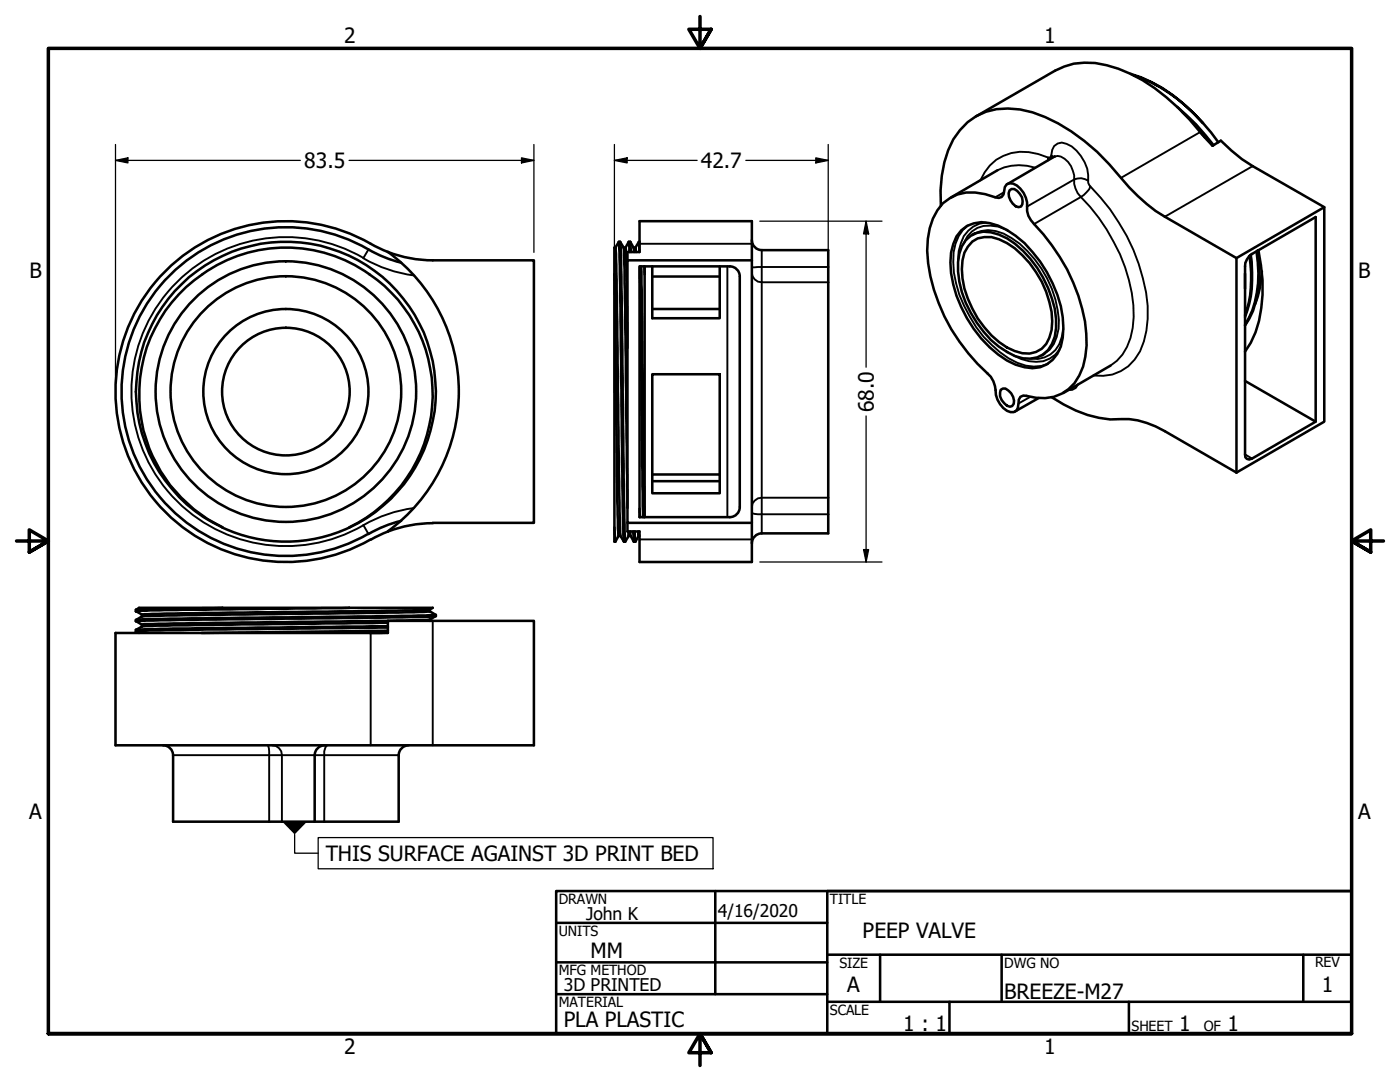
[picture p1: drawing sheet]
<svg xmlns="http://www.w3.org/2000/svg" width="279mm" height="216mm" viewBox="0 0 279 216" stroke-linecap="round" stroke-linejoin="round" font-family="sans-serif">
<!-- layer: Visible (ANSI) -->
<g fill="none" stroke="#000" stroke-width=".51">
<path d="M225.6 14.7a29.3 29.3 0 0 1 12.5 7.8l2 2.1a32 32 0 0 0-13.8-9.6M194.8 23.2l15.8-9.1a14.8 14.8 0 0 1 12.6-.4 37.8 37.8 0 0 1 16.3 12.7l2.5 2.7M199.1 34l-9.4 5.4M201.5 38l.4-.3h.5a3 3 0 0 1 1.6 3.1l-.2 .4a1.71 1.71 0 0 1-2.1-1.2l-.3-.8-.1-.7zM210.5 31.2l-9.4 5.5M234.9 21.3a44.6 44.6 0 0 1 7.3 7.7M235.9 22.3a43 43 0 0 1 6.1 6.8M239.5 26.3l1 1.1M240.1 24.6l3 3.8M242 29.1l1.6-1 4.2 3.7 2.2 1.3 14.3 8.2M40.4 54.7a29.3 29.3 0 0 0 4 50.5 29.9 29.9 0 0 1-10.8-45.6 29.9 29.9 0 0 1 46.9 0 29.9 29.9 0 0 1-10.7 45.6M40.4 54.7a29.2 29.2 0 0 1 32.9-.3 29.2 29.2 0 0 1 12.4 30.5 29.2 29.2 0 0 1-16 20.3"/>
<path d="M73.5 49.8a32.8 32.8 0 0 0-49.2 28.3 32.8 32.8 0 0 0 49.2 28.4M73.5 49.8a25 25 0 0 0 6.6 2.6M74 48.6a34 34 0 0 0-50.9 29.5 34 34 0 0 0 50.8 29.5M74 48.6a25 25 0 0 0 12.4 3.3h20.2v52.4h-20.2M77.4 50.3a34.5 34.5 0 0 1 0 55.7M122.6 54.7v53.4h.2M122.6 54.7l.6 45.3 .2 6.9M122.6 54.7v-5.3h.3l.2 10.4 .5 38.4 .2 8.7M123.5 48.3l.3 8.4 .5 44.5 .2 6.9M123.5 48.3h.3M123.5 48.3l-.7 1.1M123.8 48.3l.2 6.8 .5 44.5 .3 8.5"/>
<path d="M123.8 48.3l.7 1.1M124.5 49.4l.3 12.1 .4 39.8M124.5 49.4h.3M124.8 49.4l.3 6.9 .1 13.1M125.2 51.9v-1.6h2.4v-6.2h22.5v7.8M125.5 48.3l.1 2M125.5 48.3h.3M125.5 48.3l-.7 1.1M125.8 48.3l.1 2M125.8 48.3l.6 1.1M126.4 49.4l.2 .9M126.4 49.4h.5v.9"/>
<path d="M127.5 48.3l.1 2M127.5 48.3h.1M127.5 48.3l-.7 1.1M127.7 53.1l.6 50.1M128 53.1l.6 50.1M128.6 53.1l.1 1.6M128.7 53.1v50.1M130.2 53.1v10.4h13.4v-10.4M130.2 55.2h13.4M145.6 53.1a2 2 0 0 1 2 2M145.7 53.1h-18.1v50.1h18.1M147.6 55.2v46"/>
<path d="M150.1 51.9v60.2h-22.5v-6.1h-2.4v-1.7M150.1 51.9h-24.9v52.4h24.9M150.1 47.9a2 2 0 0 0 2 2M152 49.9h13.3v56.5h-13.3M187.8 41a24.8 24.8 0 0 1 2.4-13.2 11.9 11.9 0 0 1 11-6.1 20.9 20.9 0 0 1 10 2.9 41.9 41.9 0 0 1 12.5 10.9 34.8 34.8 0 0 0 8.8 7.7l14.3 8.3v42.8M188.2 40.6a8.5 8.5 0 0 1 8.4-1.9l2.7 .8 .6-.2 .4-.5 .2-1.5a1.48 1.48 0 0 1 2.4-.3 5.3 5.3 0 0 1 2.1 5.1l.2 1 .5 .8a37.2 37.2 0 0 1 11.1 22.7 14.9 14.9 0 0 1-2.4 9.9 8.5 8.5 0 0 1-9.5 2.5l-.7-.1-.6 .3-.3 .6-.2 1.5a1.33 1.33 0 0 1-2.1 .7 4.9 4.9 0 0 1-2.3-4.1 4.8 4.8 0 0 0-1.7-3.4 35.8 35.8 0 0 1-12-24.5 13.7 13.7 0 0 1 3.2-9.4zM191.8 46a6.5 6.5 0 0 1 7.4-1 19.7 19.7 0 0 1 8.4 7.2 22.9 22.9 0 0 1 4.5 15.2 6.2 6.2 0 0 1-7.6 5.9 14.2 14.2 0 0 1-7-4 25.3 25.3 0 0 1-7.8-16.9 9.3 9.3 0 0 1 2.1-6.4zM192.7 47.9a5.5 5.5 0 0 1 6.6-1.1 19.3 19.3 0 0 1 9.9 10.7 15.9 15.9 0 0 1 1.3 9.7 5.5 5.5 0 0 1-7.9 3.9 18.4 18.4 0 0 1-8.9-8.7 17.4 17.4 0 0 1-2.2-11.8l.5-1.5zM194.1 48.2a5.5 5.5 0 0 1 5.3-.4 18.4 18.4 0 0 1 9.4 10.4 13.4 13.4 0 0 1 .6 9.2 4.9 4.9 0 0 1-6.9 2.6 17.6 17.6 0 0 1-9.3-10.4 14.1 14.1 0 0 1-.7-9.2l.7-1.2zM194.6 46.5l-.6 .4M246.8 51.5l17.5-10.2v42.8l-17.5 10.2M248.5 54.6v3"/>
<path d="M249.3 51.1l13.3-7.8v40.8l-12.7 7.4-.6 .2-.4-.1-.4-.4v-.5v-37.6v-.6zM249.4 51.1a24.5 24.5 0 0 1-.9 11.8M249.6 50.9a23.2 23.2 0 0 1-1.1 12.3M249.6 50.9l.2 1.9M250.8 50.2a21.1 21.1 0 0 1-2.3 14.6M251 50a21.8 21.8 0 0 1-1.7 13.6l-.8 1.4M251 50l.2 1.8M251.1 49.9a30 30 0 0 1-.5 16.4l-1 2.1-1.1 1.8M251.8 54.2a21.4 21.4 0 0 1-1.3 6.4M130.2 74.7h13.4v23.7h-13.4zM130.2 61.7h13.4M199.7 77.8l.5-.3h.5a2.91 2.91 0 0 1 1.6 3.1l-.3 .4-.5 .2a2.68 2.68 0 0 1-1.8-3.4z"/>
<path d="M207.3 79.4l-4.7 2.7M208.4 70.6l-.5 .3M209.9 79.2a25.1 25.1 0 0 0 11.7 4.5 16.5 16.5 0 0 1 10.9 2.3l14.3 8.3M221.6 73l-9.4 5.4M248.5 76l14.1 8.1M130.2 96h13.4M130.2 94.7h13.4M44.3 105.2a29.9 29.9 0 0 0 25.4 .1M80.1 103.9a25 25 0 0 0-6.6 2.7M86.4 104.4a25 25 0 0 0-12.4 3.3M122.6 105.2l.2 2.9M123.4 106.9h.4l.7 1.2"/>
<path d="M123.4 106.9l-.6 1.2M124.5 108.1h.3M125.3 106l.2 .9M125.5 106.9h.4M125.5 106.9l-.7 1.2M125.8 106l.1 .9M125.9 106.9l.6 1.2M126.4 106l.1 2.1M126.5 108.1h.3M126.7 106l.1 2.1M127.4 106v.9M127.4 106.9h.2"/>
<path d="M127.4 106.9l-.6 1.2M127.6 101.5l.1 1.7M147.6 101.2a2 2 0 0 1-2 2M152.1 106.4a2 2 0 0 0-2 2M23.1 126.3h54.3v-2.4h29.2v24.8h-83.5zM27.1 126l.6 .3M27.1 124l1.2 .7M27.1 122l1.2 .6M28.3 122.6v.4M28.3 124.7v.3M28.3 125l-1.1 .7M28.3 123l-1.1 .7"/>
<path d="M44.4 121.3l-17 .3-.3 .1v.3M69.7 121.3l-33.1 .4-9.5 .3M77.4 126.2l-3.6 .1M77.4 124.3l-42.8 .5-6.3 .2M77.4 125l-42.7 .4-7.3 .2-.3 .1v.3M77.4 125.2l-36.1 .4-11.4 .2-2.8 .2M77.4 125.9l-37.1 .4M85.8 123.6l-8.7 .3-42.4 .5-5.9 .1-.5 .2M85.8 122l1.1 .7-8.4 .2-47.8 .6-3.4 .1-.2 .1v.3M85.8 121.6l-6.8 .3-42.4 .5-8.3 .2M85.8 122l-6.4 .2-42.4 .5-8.7 .3M85.8 121.6l.6-.3h-58.7l-.5 .4"/>
<path d="M85.8 121.6v.4M85.8 123.6v.3M86.9 122.9l-1.1 .7M87 122.7v.2l-.2 .1-3.4 .1-47.5 .6-8.8 .3M32.5 148.7a2 2 0 0 1 2 2M34.5 150.7v13.3h45.1v-13.3M62.8 150.7v13.3M64.8 148.7a2 2 0 0 0-2 2M81.6 148.7a2 2 0 0 0-2 2"/>
<circle cx="57.1" cy="78.1" r="23"/>
<circle cx="57.1" cy="78.1" r="16.5"/>
<circle cx="57.1" cy="78.1" r="26"/>
<circle cx="57.1" cy="78.1" r="12.7"/>
</g>
<!-- layer: Visible Narrow (ANSI) -->
<g fill="none" stroke="#000" stroke-width=".38">
<path d="M200.4 38.4l-1.8 1M206.6 33.5a10 10 0 0 0-7.5 .5M209.2 32v-.6a10 10 0 0 0-11.7 1.6l-1 1.4-.9 1.6M209.8 31a2.15 2.15 0 0 1 3.1-2.3 7.8 7.8 0 0 1 4.3 7.4 2.78 2.78 0 0 0-2.8-.3 4.5 4.5 0 0 0-3.3-4.7l-.7 .1M210.2 31.4l-.4-.4-.1 .3-.5 .1M217.2 36.1v.3l.4 .8a5 5 0 0 1-1.9 2.1 4.6 4.6 0 0 1-1.3-3.5l-9.4 5.4M217.6 37.2a39.3 39.3 0 0 1 11.4 23.8 18.8 18.8 0 0 1-1.5 9.1 8.8 8.8 0 0 1-9.3 4.8M239.5 26.4l-15.8 9.1M250 33.1l-17.5 10.1M72.5 51.5a27 27 0 0 0 10.1 3.5M72.5 51.5a30.8 30.8 0 0 0-46.3 26.6 30.8 30.8 0 0 0 46.3 26.7M73.5 49.8l-1 1.7"/>
<path d="M127.6 48.6h22.5M145.2 53.1v50.1M150.1 54.4a1.95 1.95 0 0 0 1.9 1.9M152 56.3v46.3M152 49.9v6.4M152 56.3h13.3M165.3 53.3h-14l-1.2 .1M193.2 45a8 8 0 0 0-3 7.3 25.1 25.1 0 0 0 9.4 18 10.7 10.7 0 0 0 8.2 2.7l1.4-.4M194.6 46.5a6.9 6.9 0 0 1 7.3 1 21.9 21.9 0 0 1 9.4 16.3 8.6 8.6 0 0 1-1.8 6l-1.1 .8M196.8 44.4a5.6 5.6 0 0 0-5 4.1l-.5 1.6-.1 1.8M200.7 45.8a6.5 6.5 0 0 0-6.7 .4l-1 1-.6 1.3M206.4 44.7l9.3-5.4a37.2 37.2 0 0 1 10.5 21.6 15.3 15.3 0 0 1-2.2 9.8l-1.1 1.3-1.3 1"/>
<path d="M205.6 79.2l-2.3 1.3M211.5 69.8a5.7 5.7 0 0 1-6.1 2.3l-1.6-.5-1.6-.7M212.2 65.7a6.2 6.2 0 0 1-3.7 5.6l-1.4 .3h-1.4M215.2 76.6l-.5 .8-.7 .4-.9 .1M165.3 99.3h-13.3a1.95 1.95 0 0 0-1.9 1.9M248.5 90.7l1.4 .8M72.5 104.8l1 1.8M82.6 101.4a27 27 0 0 0-10.1 3.4M127.6 107.6h22.5M150.1 102.3a2.74 2.74 0 0 0 1.9 .3M152 102.6v3.8M152 102.6h13.3"/>
<path d="M74 126.3v22.4M86.4 123.9v24.8M34.5 150.7h19.2M53.4 148.7a2.74 2.74 0 0 1 .3 2M53.7 150.7h25.9M53.7 150.7v13.3M54.3 148.7a1.95 1.95 0 0 1 2 2v13.3M65.3 148.7a2.06 2.06 0 0 0-.6 2v13.3"/>
</g>
<!-- layer: Border (ANSI) -->
<path d="M139.7 3.3v6.4l-2.2-3.9h4.4l-2.2 3.9 2.2-3.9M3.3 107.9h6.4l-3.9-2.2v4.5l3.9-2.3-3.9 2.3M276.1 107.9h-6.4l3.9-2.2v4.5l-3.9-2.3 3.9 2.3M9.7 206.2v-196.5h260v196.5h-260h260M141.9 210.1l-2.2-3.9 2.2 3.9h-4.4l2.2-3.9v6.4" fill="none" stroke="#000" stroke-width=".7"/>
<!-- layer: Title (ANSI) -->
<g fill="none" stroke="#000" stroke-width=".51">
<path d="M111 177.8h158.7v28.4h-158.7zM142.7 177.8v20.6M269.7 177.8h-104.6v28.4M111 184.1h54.1M111 192h54.1M111 198.4h54.1M165.1 190.5h104.6M165.1 199.9h104.6M175.6 190.5v9.4M189.5 199.9v6.3M199.9 190.5v9.4M225.3 199.9v6.3"/>
<path d="M260.1 190.5v9.4"/>
</g>
<!-- layer: Dimension (ANSI) -->
<g fill="none" stroke="#000" stroke-width=".25">
<path d="M23.1 32l2.4-.5v1zM23.1 32h36.8M23.1 28.8v47.8M69.7 32h36.9M104.1 31.5l2.5 .5-2.5 .5zM106.6 28.8v21.6M122.6 32l2.6-.5v1zM122.6 32h16.5M122.6 28.8v49.6M148.8 32h16.5M162.8 31.5l2.5 .5-2.5 .5zM165.3 28.8v25.9"/>
<path d="M151.6 44.1h24.4M172.8 44.1l.6 2.6h-1.1zM172.8 44.1v29.2M172.8 83v29.1M151.6 112.1h24.4M172.3 109.7h1.1l-.6 2.4z"/>
</g>
<g fill="#000">
<path d="M23.1 32l2.4-.5v1z" fill-rule="evenodd"/>
<path d="M104.1 31.5l2.5 .5-2.5 .5z" fill-rule="evenodd"/>
<path d="M122.6 32l2.6-.5v1z" fill-rule="evenodd"/>
<path d="M162.8 31.5l2.5 .5-2.5 .5z" fill-rule="evenodd"/>
<path d="M172.8 44.1l.6 2.6h-1.1z" fill-rule="evenodd"/>
<path d="M172.3 109.7h1.1l-.6 2.4z" fill-rule="evenodd"/>
</g>
<!-- layer: Symbol (ANSI) -->
<path d="M56.3 164h5l-2.5 2.5z" fill-rule="evenodd" fill="#000"/>
<path d="M58.8 166.5v3.7h4.7M63.5 167.1h78.8v6.3h-78.8z" fill="none" stroke="#000" stroke-width=".25"/>
<g font-size="4.2">
<text x="68.7" y="8.6">2</text>
<text x="208.4" y="8.6">1</text>
<text x="60.7" y="33.5">83.5</text>
<text x="139.9" y="33.5">42.7</text>
<text x="5.9" y="55.5">B</text>
<text x="271.1" y="55.5">B</text>
<text x="174.4" y="82.2" transform="rotate(-90 174.4 82.2)">68.0</text>
<text x="5.8" y="163.4">A</text>
<text x="271" y="163.4">A</text>
<text x="65" y="171.8">THIS SURFACE AGAINST 3D PRINT BED</text>
<text x="117.9" y="191.1">MM</text>
<text x="172.1" y="187.2">PEEP VALVE</text>
<text x="169.1" y="198">A</text>
<text x="263.8" y="198">1</text>
<text x="200.4" y="199.4">BREEZE-M27</text>
<text x="112.5" y="204.9">PLA PLASTIC</text>
<text x="180.3" y="205.7">1 : 1</text>
<text x="235.3" y="205.7">1</text>
<text x="245" y="205.7">1</text>
<text x="68.7" y="210.3">2</text>
<text x="208.4" y="210.3">1</text>
</g>
<g font-size="3.5">
<text x="117" y="183.6">John K</text>
<text x="143.3" y="183.1">4/16/2020</text>
<text x="112.5" y="197.7">3D PRINTED</text>
</g>
<g font-size="2.8">
<text x="111.5" y="180.3">DRAWN</text>
<text x="165.6" y="180.3">TITLE</text>
<text x="111.5" y="186.8">UNITS</text>
<text x="111.5" y="194.6">MFG METHOD</text>
<text x="167.5" y="193.1">SIZE</text>
<text x="200.4" y="193.1">DWG NO</text>
<text x="262.4" y="193">REV</text>
<text x="111.5" y="200.9">MATERIAL</text>
<text x="165.6" y="202.5">SCALE</text>
<text x="225.8" y="205.7">SHEET</text>
<text x="240.2" y="205.7">OF</text>
</g>
</svg>
